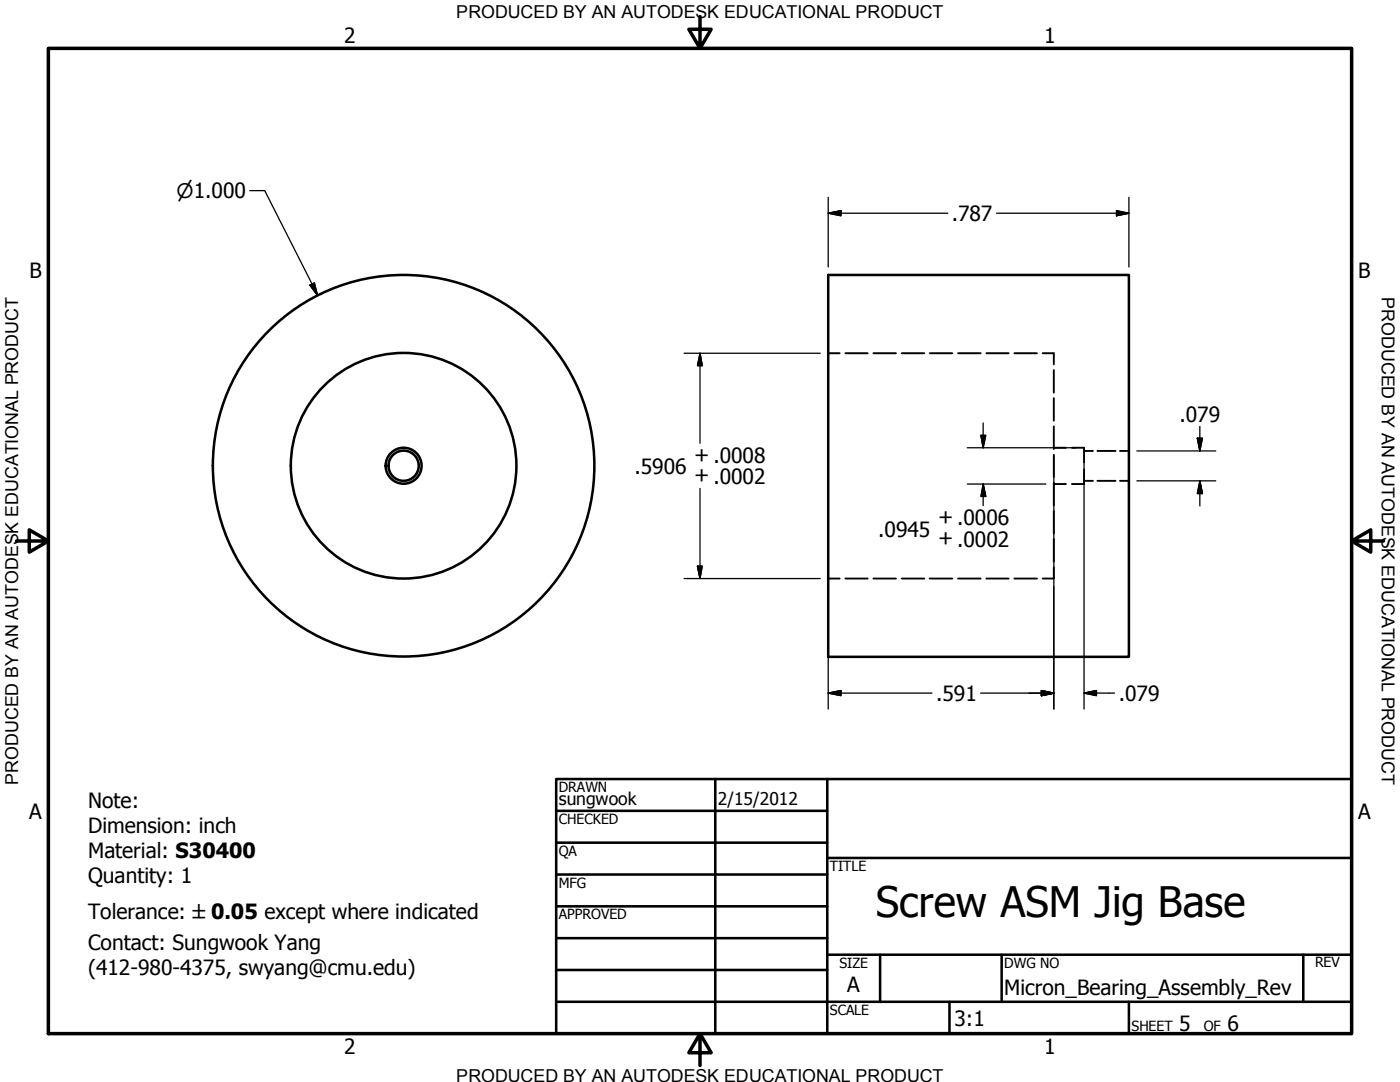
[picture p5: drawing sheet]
<svg xmlns="http://www.w3.org/2000/svg" width="279mm" height="216mm" viewBox="0 0 279 216" stroke-linecap="round" stroke-linejoin="round" font-family="sans-serif">
<!-- layer: Hidden (ANSI) -->
<g fill="none" stroke="#000" stroke-width=".51">
<path d="M165.3 54.9h60v76.2h-60zM42.5 92.9a38.1 38.1 0 0 1 56.4-33.3 38.1 38.1 0 0 1 2.1 65.4 38.1 38.1 0 0 1-58.4-29.5l-.1-2.6"/>
<circle cx="80.5" cy="92.9" r="3"/>
<circle cx="80.6" cy="92.9" r="3.6"/>
<circle cx="80.6" cy="92.9" r="22.5"/>
</g>
<!-- layer: Visible (ANSI) -->
<g fill="none" stroke="#000" stroke-width=".38">
<path d="M165.3 70.5h2.3M168.7 70.5h4.5M174.3 70.5h4.5M180 70.5h4.5M185.5 70.5h4.6M191.2 70.5h4.5M196.8 70.5h4.5M202.4 70.5h4.5M208.1 70.5h2.2v2.2M210.3 73.9v4.5M210.3 79.4v4.5M210.3 85.1v4.5"/>
<path d="M210.3 90.7v4.5M210.3 96.3v4.5M210.3 96.6h2.4M210.3 89.3h2.4M213.9 89.3h2.4v3M216.3 93.7v2.9h-2.4M216.3 95.9h1.8M216.3 90h1.8M219 95.9h3.6M219 90h3.6M223.5 95.9h1.8M223.5 90h1.8"/>
<path d="M165.3 115.4h2.3M168.7 115.4h4.5M174.3 115.4h4.5M180 115.4h4.5M185.5 115.4h4.6M191.2 115.4h4.5M196.8 115.4h4.5M202.4 115.4h4.5M210.3 102v4.5M210.3 107.6v4.5M210.3 113.2v2.2h-2.2"/>
</g>
<!-- layer: Border (ANSI) -->
<path d="M9.7 9.7h260v196.5h-260zM139.7 3.3v6.4l-2.2-3.9h4.4l-2.2 3.9M3.3 107.9h6.4l-3.9-2.2v4.5l3.9-2.3M269.7 107.9l3.9 2.3v-4.5l-3.9 2.2h6.4M139.7 206.2l2.2 3.9h-4.4l2.2-3.9v6.4" fill="none" stroke="#000" stroke-width=".7"/>
<!-- layer: Title (ANSI) -->
<g fill="none" stroke="#000" stroke-width=".51">
<path d="M111 155.4h158.7v50.8h-158.7zM142.7 155.4v50.8M165.1 155.4v50.8M111 161.8h54.1M111 168.1h54.1M111 174.5h54.1M165.1 171.2h104.6M111 180.8h54.1M111 187.2h54.1M111 193.5h54.1M111 199.9h158.7M165.1 190.5h104.6"/>
<path d="M175.6 190.5v9.4M189.5 199.9v6.3M199.9 190.5v9.4M225.3 199.9v6.3M260.1 190.5v9.4"/>
</g>
<!-- layer: Dimension (ANSI) -->
<g fill="none" stroke="#000" stroke-width=".25">
<path d="M49.8 38h3l10.6 20.9M165.3 39.4v13.9M225.3 39.4v13.9M61.8 56.9l.9-.4 .7 2.4zM165.3 42.5l2.5-.5v1.1zM165.3 42.5h23.9M198.9 42.5h26.4M222.8 42l2.5 .5-2.5 .6zM136.5 70.5h27.2M139.7 70.5l.4 2.5h-.9zM139.7 70.5v18M165.3 72.1v69.4"/>
<path d="M139.7 97.5v17.9M193 89.3h21.8M193 96.6h15.7M195.8 86.9h.9l-.5 2.4zM196.2 96.6l.5 2.5h-.9zM196.2 84.4v4.9M196.2 96.6v4.3M210.3 90.9v50.6M216.3 90.9v50.6M226.9 95.9h15.7M226.9 90h15.7M239 87.4h1l-.5 2.6z"/>
<path d="M239.5 95.9l.5 2.6h-1zM239.5 85.1v4.9M239.5 95.9v5.1M136.5 115.4h27.2M139.2 113h.9l-.4 2.4zM165.3 138.3l2.5-.5v1zM165.3 138.3h20.7M195.7 138.3h14.6M207.8 137.8l2.5 .5-2.5 .5zM216.3 138.3l2.5-.5v1zM216.3 138.3h6.1"/>
</g>
<g fill="#000" stroke="#000" stroke-width=".25">
<path d="M61.8 56.9l1.6 2zM61.8 56.9l.9-.4 .7 2.4zM165.3 42.5l2.5-.5zM165.3 42.5l2.5-.5v1.1zM222.8 43.1l2.5-.6zM222.8 42l2.5 .5-2.5 .6zM139.7 70.5l.4 2.5zM139.7 70.5l.4 2.5h-.9zM195.8 86.9l.4 2.4zM195.8 86.9h.9l-.5 2.4zM196.2 96.6l.5 2.5zM196.2 96.6l.5 2.5h-.9z"/>
<path d="M239 87.4l.5 2.6zM239 87.4h1l-.5 2.6zM239.5 95.9l.5 2.6zM239.5 95.9l.5 2.6h-1zM139.2 113l.5 2.4zM139.2 113h.9l-.4 2.4zM165.3 138.3l2.5-.5zM165.3 138.3l2.5-.5v1zM207.8 138.8l2.5-.5zM207.8 137.8l2.5 .5-2.5 .5zM216.3 138.3l2.5-.5zM216.3 138.3l2.5-.5v1z"/>
</g>
<text font-size="8.4" x="174.8" y="182.9">Screw ASM Jig Base</text>
<g font-size="4.2">
<text x="68.7" y="8.6">2</text>
<text x="208.4" y="8.6">1</text>
<text x="189.9" y="44.1">.787</text>
<text x="5.9" y="55.5">B</text>
<text x="271.1" y="55.5">B</text>
<text x="235.4" y="84.2">.079</text>
<text x="126.6" y="94.6">.5906</text>
<text x="138.6" y="92.2">+ .0008</text>
<text x="138.6" y="96.3">+ .0002</text>
<text x="175.3" y="107.1">.0945</text>
<text x="187.2" y="104.6">+ .0006</text>
<text x="187.2" y="108.8">+ .0002</text>
<text x="186.8" y="139.8">.591</text>
<text x="223.3" y="139.8">.079</text>
<text x="17.6" y="161.2">Note:</text>
<text x="5.8" y="163.4">A</text>
<text x="17.6" y="166.2">Dimension: inch</text>
<text x="271" y="163.4">A</text>
<text x="17.6" y="171.3">Material: S30400</text>
<text x="17.6" y="176.3">Quantity: 1</text>
<text x="17.6" y="183.3">Tolerance: ±0.05 except where indicated</text>
<text x="17.6" y="189.5">Contact: Sungwook Yang</text>
<text x="17.6" y="194.6">(412-980-4375, swyang@cmu.edu)</text>
<text x="169.1" y="198">A</text>
<text x="200.4" y="198.5">Micron_Bearing_Assembly_Rev</text>
<text x="190.5" y="204.8">3:1</text>
<text x="235.3" y="205.7">5</text>
<text x="245" y="205.7">6</text>
<text x="68.7" y="210.3">2</text>
<text x="208.4" y="210.3">1</text>
</g>
<text font-size="4" x="35.2" y="39.5">⌀1.000</text>
<g font-size="3.6">
<text x="91.1" y="3.6">PRODUCED BY AN AUTODESK EDUCATIONAL PRODUCT</text>
<text x="275.8" y="59.3" transform="rotate(90 275.8 59.3)">PRODUCED BY AN AUTODESK EDUCATIONAL PRODUCT</text>
<text x="3.6" y="156.6" transform="rotate(-90 3.6 156.6)">PRODUCED BY AN AUTODESK EDUCATIONAL PRODUCT</text>
<text x="91.1" y="215.9">PRODUCED BY AN AUTODESK EDUCATIONAL PRODUCT</text>
</g>
<g font-size="3.5">
<text x="111.5" y="160.6">sungwook</text>
<text x="143.3" y="160.7">2/15/2012</text>
</g>
<g font-size="2.8">
<text x="111.5" y="158">DRAWN</text>
<text x="111.5" y="164.4">CHECKED</text>
<text x="111.5" y="170.8">QA</text>
<text x="165.6" y="173.7">TITLE</text>
<text x="111.5" y="177.1">MFG</text>
<text x="111.5" y="183.5">APPROVED</text>
<text x="167.5" y="193.1">SIZE</text>
<text x="200.4" y="193.1">DWG NO</text>
<text x="262.4" y="193">REV</text>
<text x="165.6" y="202.5">SCALE</text>
<text x="225.8" y="205.7">SHEET</text>
<text x="240.2" y="205.7">OF</text>
</g>
</svg>
